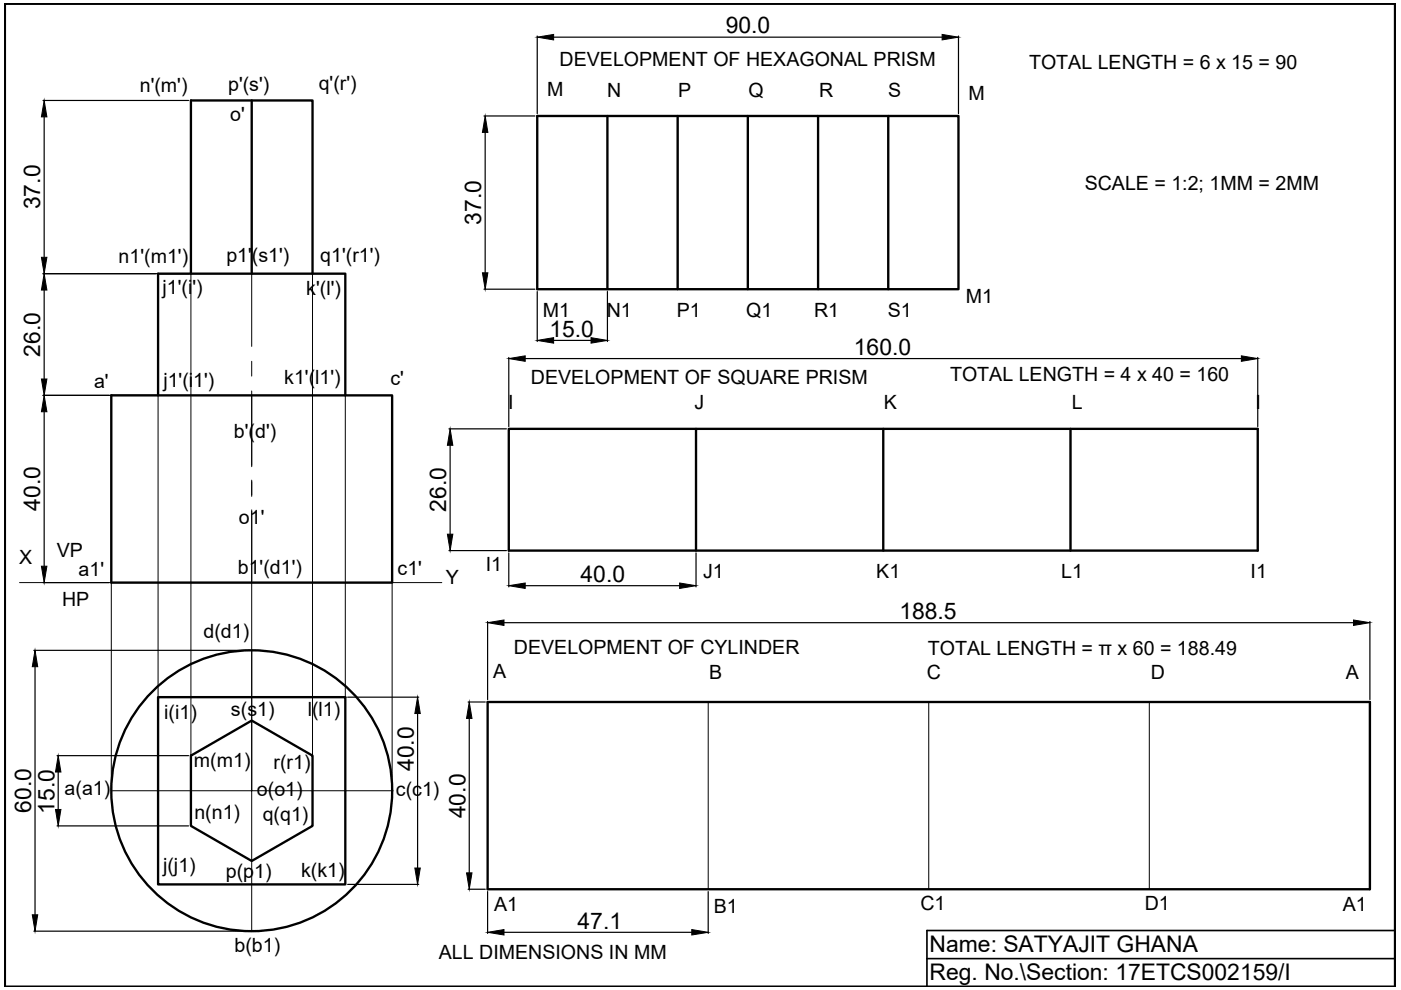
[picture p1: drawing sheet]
<svg xmlns="http://www.w3.org/2000/svg" width="297mm" height="210mm" viewBox="0 0 297 210" stroke-linecap="round" stroke-linejoin="round" font-family="sans-serif">
<!-- layer: FVnTV -->
<g fill="none" stroke="#000" stroke-width=".5">
<path d="M1 .8h294.8v208.4h-294.8zM53.4 21.3v36.7M113.9 24.6h89.3v36.7h-89.3zM128.8 24.6v36.7M143.7 24.6v36.7M158.6 24.6v36.7M173.4 24.6v36.7M188.3 24.6v36.7M40.5 58v-36.7h25.8v36.7M23.6 83.8h59.5v39.7h-59.5zM33.5 83.8v-25.8h39.7v25.8M107.9 90.9h158.8v25.8h-158.8z"/>
<path d="M147.6 90.9v25.8M187.3 90.9v25.8M227 90.9v25.8M33.5 147.8h39.7v39.7h-39.7zM103.4 148.8h187v39.7h-187zM40.5 160.2l12.9-7.4 12.9 7.4v14.9l-12.9 7.4-12.9-7.4z"/>
<circle cx="53.4" cy="167.7" r="29.8"/>
</g>
<!-- layer: TrueLengthLines -->
<path d="M295.8 197.3h-99.3v11.9M196.5 203.2h99.3" fill="none" stroke="#000" stroke-width=".35"/>
<!-- layer: XYline -->
<path d="M4.1 123.5h89.6" fill="none" stroke="#000" stroke-width=".21"/>
<!-- layer: ProjectorLine -->
<path d="M40.5 58v102.2M66.3 58v102.2M33.5 83.8v64M73.2 83.8v64M23.6 123.5v44.2h29.8v29.7M53.4 123.5v44.2M83.1 123.5v44.2h-29.7v-29.8M150.2 148.8v39.7M196.9 148.8v39.7M243.7 148.8v39.7" fill="none" stroke="#000" stroke-width=".21"/>
<!-- layer: AxisLine -->
<path d="M53.4 58v15.4M53.4 76.6v3.1M53.4 82.9v16.1M53.4 101.8v3.4M53.4 108.1v15.4" fill="none" stroke="#000" stroke-width=".21"/>
<!-- layer: DimensionLine -->
<g fill="none" stroke="#000" stroke-width=".25">
<path d="M113.9 7.6v16.5M117.4 7.9h82.3M203.2 7.6v16.5M9.1 21.3h30.9M9.4 24.8v29.8M102.6 24.6h10.8M102.9 28.1v29.7M9.1 58h30.9M9.4 61.5v18.9M102.6 61.3h10.8M107.9 75.8v14.6M111.4 76h151.8"/>
<path d="M113.9 61.8v10.6M117.4 72.2h7.9M128.8 61.8v10.6M266.7 75.8v14.6M9.1 83.8h23.9M9.4 87.3v32.8M95.2 90.9h12.2M95.4 94.4v18.9M95.2 116.7h12.2M107.9 117.2v7.2M147.6 117.2v7.2M7.2 137.9h45.7"/>
<path d="M9.1 123.5h14M103.4 131.8v16.5M106.9 132h180.1M111.4 124.2h32.7M290.4 131.8v16.5M7.4 141.4v52.6M73.7 147.8h15.1M88.5 151.3v32.7M99.2 148.8h3.7M99.5 152.3v32.8M12.1 160.2h27.9M12.1 175.1h27.9"/>
<path d="M12.3 163.7v7.9M7.2 197.4h45.7M73.7 187.5h15.1M99.2 188.5h3.7M103.4 189v8.9M106.9 197.7h39.8M150.2 189v8.9"/>
</g>
<g fill="#000" stroke="#000" stroke-width=".21">
<path d="M113.9 7.9l3.5-.6v1.2zM199.7 7.3l3.5 .6-3.5 .6zM9.4 21.3l.5 3.5h-1.1zM102.9 24.6l.5 3.5h-1.1zM8.8 54.6h1.1l-.5 3.4zM102.3 57.8h1.1l-.5 3.5zM9.4 58l.5 3.5h-1.1zM107.9 76l3.5-.6v1.2zM113.9 72.2l3.5-.6v1.2zM125.3 71.6l3.5 .6-3.5 .6zM263.2 75.4l3.5 .6-3.5 .6zM8.8 80.4h1.1l-.5 3.4z"/>
<path d="M9.4 83.8l.5 3.5h-1.1zM95.4 90.9l.6 3.5h-1.1zM94.9 113.3h1.1l-.6 3.4zM8.8 120.1h1.1l-.5 3.4zM103.4 132l3.5-.5v1.1zM107.9 124.2l3.5-.6v1.2zM144.1 123.6l3.5 .6-3.5 .6zM287 131.5l3.4 .5-3.4 .6zM7.4 137.9l.6 3.5h-1.2zM88.5 147.8l.6 3.5h-1.1zM99.5 148.8l.6 3.5h-1.2zM12.3 160.2l.6 3.5h-1.1z"/>
<path d="M11.8 171.6h1.1l-.6 3.5zM6.8 194h1.2l-.6 3.4zM88 184h1.1l-.6 3.5zM98.9 185.1h1.2l-.6 3.4zM103.4 197.7l3.5-.6v1.1zM146.7 197.1l3.5 .6-3.5 .5z"/>
</g>
<g font-size="4.9">
<text x="153.9" y="7.1">90.0</text>
<text x="8.5" y="44.4" transform="rotate(-90 8.5 44.4)">37.0</text>
<text x="102.1" y="47.7" transform="rotate(-90 102.1 47.7)">37.0</text>
<text x="116.5" y="71.4">15.0</text>
<text x="8.5" y="75.6" transform="rotate(-90 8.5 75.6)">26.0</text>
<text x="181" y="75.2">160.0</text>
<text x="8.5" y="108.3" transform="rotate(-90 8.5 108.3)">40.0</text>
<text x="94.6" y="108.5" transform="rotate(-90 94.6 108.5)">26.0</text>
<text x="123.1" y="123.4">40.0</text>
<text x="190.7" y="131.2">188.5</text>
<text x="87.7" y="163.5" transform="rotate(-90 87.7 163.5)">40.0</text>
<text x="6.6" y="172.4" transform="rotate(-90 6.6 172.4)">60.0</text>
<text x="11.5" y="172.5" transform="rotate(-90 11.5 172.5)">15.0</text>
<text x="98.7" y="173.5" transform="rotate(-90 98.7 173.5)">40.0</text>
<text x="122.5" y="196.9">47.1</text>
<text x="197.1" y="201.8">Name: SATYAJIT GHANA</text>
<text x="197.1" y="207.8">Reg. No.\Section: 17ETCS002159/I</text>
</g>
<g font-size="4.2">
<text x="118.7" y="14.1">DEVELOPMENT OF HEXAGONAL PRISM</text>
<text x="218.2" y="14.6">TOTAL LENGTH = 6 x 15 = 90</text>
<text x="29.6" y="19.5">n'(m')</text>
<text x="48.4" y="19.2">p'(s')</text>
<text x="67.6" y="19.1">q'(r')</text>
<text x="116" y="20.4">M</text>
<text x="128.7" y="20.7">N</text>
<text x="143.8" y="20.7">P</text>
<text x="158.7" y="20.7">Q</text>
<text x="173.6" y="20.7">R</text>
<text x="188.3" y="20.7">S</text>
<text x="205.3" y="21.2">M</text>
<text x="48.8" y="25.6">o'</text>
<text x="230" y="40.3">SCALE = 1:2; 1MM = 2MM</text>
<text x="25.2" y="55.8">n1'(m1')</text>
<text x="48" y="55.6">p1'(s1')</text>
<text x="67.9" y="55.5">q1'(r1')</text>
<text x="34.4" y="62.2">j1'(i')</text>
<text x="64.9" y="62.5">k'(l')</text>
<text x="204.8" y="64.3">M1</text>
<text x="115.1" y="67.1">M1</text>
<text x="128.6" y="67.3">N1</text>
<text x="143.5" y="67.3">P1</text>
<text x="158.2" y="67.3">Q1</text>
<text x="172.6" y="67.3">R1</text>
<text x="188.2" y="67.3">S1</text>
<text x="19.9" y="82.4">a'</text>
<text x="34.6" y="82">j1'(i1')</text>
<text x="60.3" y="81.5">k1'(l1')</text>
<text x="82.8" y="81.7">c'</text>
<text x="112.6" y="81.4">DEVELOPMENT OF SQUARE PRISM</text>
<text x="201.4" y="80.8">TOTAL LENGTH = 4 x 40 = 160</text>
<text x="107.7" y="86.7">I</text>
<text x="147.3" y="86.7">J</text>
<text x="187.4" y="86.7">K</text>
<text x="227.3" y="86.7">L</text>
<text x="266.2" y="86.7">I</text>
<text x="49.6" y="92.9">b'(d')</text>
<text x="50.7" y="111">o1'</text>
<text x="4.1" y="119.6">X</text>
<text x="12" y="118">VP</text>
<text x="16.7" y="122.1">a1'</text>
<text x="50.4" y="121.8">b1'(d1')</text>
<text x="84.3" y="121.9">c1'</text>
<text x="94.5" y="123.9">Y</text>
<text x="103" y="121.1">I1</text>
<text x="149.1" y="122.5">J1</text>
<text x="185.8" y="122.5">K1</text>
<text x="225" y="122.5">L1</text>
<text x="265.1" y="122.5">I1</text>
<text x="13.2" y="128.4">HP</text>
<text x="43.1" y="135.3">d(d1)</text>
<text x="104.6" y="143.8">A</text>
<text x="109" y="138.6">DEVELOPMENT OF CYLINDER</text>
<text x="196.7" y="138.9">TOTAL LENGTH = π x 60 = 188.49</text>
<text x="150.3" y="144">B</text>
<text x="196.5" y="144">C</text>
<text x="244" y="144">D</text>
<text x="285.4" y="144">A</text>
<text x="34.8" y="152.5">i(i1)</text>
<text x="49" y="151.9">s(s1)</text>
<text x="65.2" y="151.9">l(l1)</text>
<text x="41.1" y="162.7">m(m1)</text>
<text x="58" y="163">r(r1)</text>
<text x="13.7" y="168.6">a(a1)</text>
<text x="41.2" y="173.6">n(n1)</text>
<text x="54.5" y="168.8">o(o1)</text>
<text x="83.9" y="168.7">c(c1)</text>
<text x="55.7" y="174">q(q1)</text>
<text x="34.6" y="184.9">j(j1)</text>
<text x="47.9" y="186.1">p(p1)</text>
<text x="63.8" y="186">k(k1)</text>
<text x="104.8" y="193.1">A1</text>
<text x="151.3" y="193.5">B1</text>
<text x="195.2" y="193">C1</text>
<text x="242.7" y="193">D1</text>
<text x="284.7" y="193.1">A1</text>
<text x="49.7" y="201.9">b(b1)</text>
<text x="93.1" y="203.4">ALL DIMENSIONS IN MM</text>
</g>
</svg>
